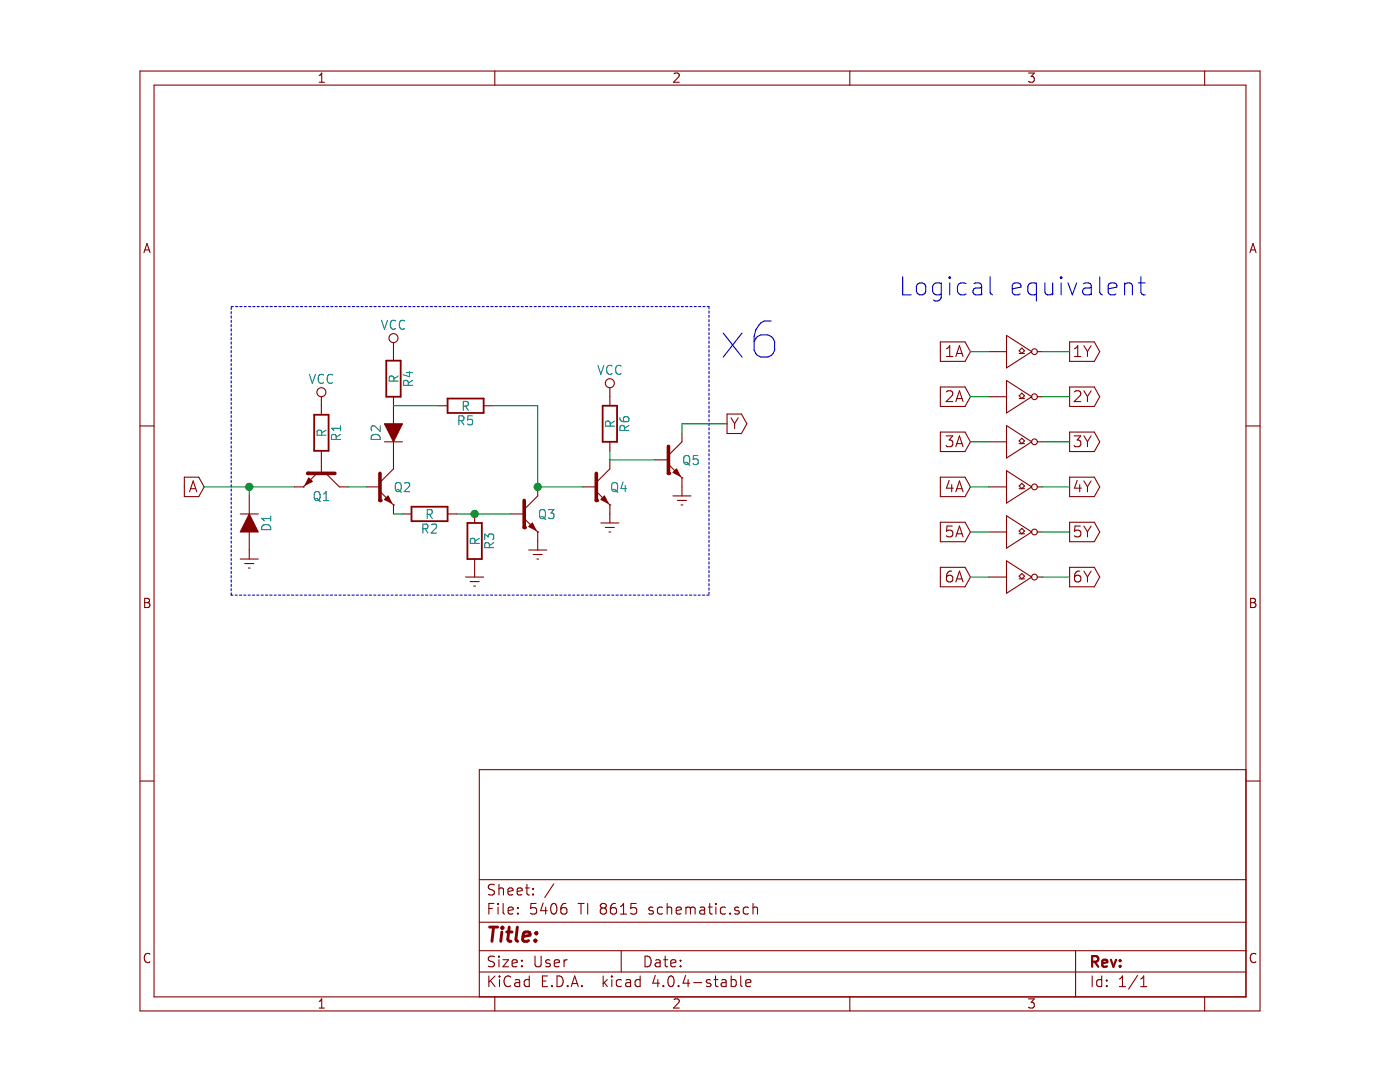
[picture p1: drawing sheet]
EESchema Schematic File Version 2
LIBS:power
LIBS:device
LIBS:transistors
LIBS:conn
LIBS:linear
LIBS:regul
LIBS:74xx
LIBS:cmos4000
LIBS:adc-dac
LIBS:memory
LIBS:xilinx
LIBS:microcontrollers
LIBS:dsp
LIBS:microchip
LIBS:analog_switches
LIBS:motorola
LIBS:texas
LIBS:intel
LIBS:audio
LIBS:interface
LIBS:digital-audio
LIBS:philips
LIBS:display
LIBS:cypress
LIBS:siliconi
LIBS:opto
LIBS:atmel
LIBS:contrib
LIBS:valves
LIBS:project5474
EELAYER 25 0
EELAYER END
$Descr User 7000 6000
encoding utf-8
Sheet 1 1
Title ""
Date ""
Rev ""
Comp ""
Comment1 ""
Comment2 ""
Comment3 ""
Comment4 ""
$EndDescr
Text GLabel 750  2700 0    60   Input ~ 0
A
$Comp
L D D1
U 1 1
P 1000 2900
F 0 "D1" H 1000 3000 50  0000 C CNN
F 1 "D" H 1000 2800 50  0001 C CNN
F 2 "" H 1000 2900 50  0000 C CNN
F 3 "" H 1000 2900 50  0000 C CNN
	1    1000 2900
	0    1    1    0   
$EndComp
$Comp
L GNDREF #PWR?
U 1 1
P 1000 3050
F 0 "#PWR?" H 1000 2800 50  0001 C CNN
F 1 "GNDREF" H 1000 2900 50  0001 C CNN
F 2 "" H 1000 3050 50  0000 C CNN
F 3 "" H 1000 3050 50  0000 C CNN
	1    1000 3050
	1    0    0    -1  
$EndComp
$Comp
L Q_NPN Q1
U 1 1
P 1400 2600
F 0 "Q1" V 1550 2650 50  0000 R CNN
F 1 "Q_NPN" H 2000 2550 50  0001 R CNN
F 2 "" H 1600 2700 50  0000 C CNN
F 3 "" H 1400 2600 50  0000 C CNN
	1    1400 2600
	0    1    1    0   
$EndComp
$Comp
L R R1
U 1 1
P 1400 2400
F 0 "R1" V 1480 2400 50  0000 C CNN
F 1 "R" V 1400 2400 50  0000 C CNN
F 2 "" V 1330 2400 50  0000 C CNN
F 3 "" H 1400 2400 50  0000 C CNN
	1    1400 2400
	1    0    0    -1  
$EndComp
$Comp
L VCC #PWR?
U 1 1
P 1400 2250
F 0 "#PWR?" H 1400 2100 50  0001 C CNN
F 1 "VCC" H 1400 2400 50  0000 C CNN
F 2 "" H 1400 2250 50  0000 C CNN
F 3 "" H 1400 2250 50  0000 C CNN
	1    1400 2250
	1    0    0    -1  
$EndComp
$Comp
L Q_NPN Q2
U 1 1
P 1700 2700
F 0 "Q2" H 1900 2700 50  0000 R CNN
F 1 "Q_NPN" H 2300 2650 50  0001 R CNN
F 2 "" H 1900 2800 50  0000 C CNN
F 3 "" H 1700 2700 50  0000 C CNN
	1    1700 2700
	1    0    0    -1  
$EndComp
$Comp
L R R2
U 1 1
P 2000 2850
F 0 "R2" V 2080 2850 50  0000 C CNN
F 1 "R" V 2000 2850 50  0000 C CNN
F 2 "" V 1930 2850 50  0000 C CNN
F 3 "" H 2000 2850 50  0000 C CNN
	1    2000 2850
	0    1    1    0   
$EndComp
$Comp
L R R3
U 1 1
P 2250 3000
F 0 "R3" V 2330 3000 50  0000 C CNN
F 1 "R" V 2250 3000 50  0000 C CNN
F 2 "" V 2180 3000 50  0000 C CNN
F 3 "" H 2250 3000 50  0000 C CNN
	1    2250 3000
	1    0    0    -1  
$EndComp
$Comp
L D D2
U 1 1
P 1800 2400
F 0 "D2" H 1800 2500 50  0000 C CNN
F 1 "D" H 1800 2300 50  0001 C CNN
F 2 "" H 1800 2400 50  0000 C CNN
F 3 "" H 1800 2400 50  0000 C CNN
	1    1800 2400
	0    -1   -1   0   
$EndComp
$Comp
L R R4
U 1 1
P 1800 2100
F 0 "R4" V 1880 2100 50  0000 C CNN
F 1 "R" V 1800 2100 50  0000 C CNN
F 2 "" V 1730 2100 50  0000 C CNN
F 3 "" H 1800 2100 50  0000 C CNN
	1    1800 2100
	1    0    0    -1  
$EndComp
$Comp
L VCC #PWR?
U 1 1
P 1800 1950
F 0 "#PWR?" H 1800 1800 50  0001 C CNN
F 1 "VCC" H 1800 2100 50  0000 C CNN
F 2 "" H 1800 1950 50  0000 C CNN
F 3 "" H 1800 1950 50  0000 C CNN
	1    1800 1950
	1    0    0    -1  
$EndComp
$Comp
L R R5
U 1 1
P 2200 2250
F 0 "R5" V 2280 2250 50  0000 C CNN
F 1 "R" V 2200 2250 50  0000 C CNN
F 2 "" V 2130 2250 50  0000 C CNN
F 3 "" H 2200 2250 50  0000 C CNN
	1    2200 2250
	0    1    1    0   
$EndComp
$Comp
L Q_NPN Q3
U 1 1
P 2500 2850
F 0 "Q3" H 2700 2850 50  0000 R CNN
F 1 "Q_NPN" H 3100 2800 50  0001 R CNN
F 2 "" H 2700 2950 50  0000 C CNN
F 3 "" H 2500 2850 50  0000 C CNN
	1    2500 2850
	1    0    0    -1  
$EndComp
$Comp
L GNDREF #PWR?
U 1 1
P 2600 3000
F 0 "#PWR?" H 2600 2750 50  0001 C CNN
F 1 "GNDREF" H 2600 2850 50  0001 C CNN
F 2 "" H 2600 3000 50  0000 C CNN
F 3 "" H 2600 3000 50  0000 C CNN
	1    2600 3000
	1    0    0    -1  
$EndComp
$Comp
L Q_NPN Q4
U 1 1
P 2900 2700
F 0 "Q4" H 3100 2700 50  0000 R CNN
F 1 "Q_NPN" H 3500 2650 50  0001 R CNN
F 2 "" H 3100 2800 50  0000 C CNN
F 3 "" H 2900 2700 50  0000 C CNN
	1    2900 2700
	1    0    0    -1  
$EndComp
$Comp
L GNDREF #PWR?
U 1 1
P 3000 2850
F 0 "#PWR?" H 3000 2600 50  0001 C CNN
F 1 "GNDREF" H 3000 2700 50  0001 C CNN
F 2 "" H 3000 2850 50  0000 C CNN
F 3 "" H 3000 2850 50  0000 C CNN
	1    3000 2850
	1    0    0    -1  
$EndComp
$Comp
L R R6
U 1 1
P 3000 2350
F 0 "R6" V 3080 2350 50  0000 C CNN
F 1 "R" V 3000 2350 50  0000 C CNN
F 2 "" V 2930 2350 50  0000 C CNN
F 3 "" H 3000 2350 50  0000 C CNN
	1    3000 2350
	1    0    0    -1  
$EndComp
$Comp
L VCC #PWR?
U 1 1
P 3000 2200
F 0 "#PWR?" H 3000 2050 50  0001 C CNN
F 1 "VCC" H 3000 2350 50  0000 C CNN
F 2 "" H 3000 2200 50  0000 C CNN
F 3 "" H 3000 2200 50  0000 C CNN
	1    3000 2200
	1    0    0    -1  
$EndComp
$Comp
L Q_NPN Q5
U 1 1
P 3300 2550
F 0 "Q5" H 3500 2550 50  0000 R CNN
F 1 "Q_NPN" H 3900 2500 50  0001 R CNN
F 2 "" H 3500 2650 50  0000 C CNN
F 3 "" H 3300 2550 50  0000 C CNN
	1    3300 2550
	1    0    0    -1  
$EndComp
$Comp
L GNDREF #PWR?
U 1 1
P 3400 2700
F 0 "#PWR?" H 3400 2450 50  0001 C CNN
F 1 "GNDREF" H 3400 2550 50  0001 C CNN
F 2 "" H 3400 2700 50  0000 C CNN
F 3 "" H 3400 2700 50  0000 C CNN
	1    3400 2700
	1    0    0    -1  
$EndComp
Text GLabel 3650 2350 2    60   Output ~ 0
Y
Wire Wire Line
	750  2700 1000 2700
Wire Wire Line
	1000 2700 1250 2700
Wire Wire Line
	1000 2750 1000 2700
Connection ~ 1000 2700
Wire Wire Line
	1550 2700 1650 2700
Wire Wire Line
	2150 2850 2250 2850
Wire Wire Line
	2250 2850 2450 2850
Wire Wire Line
	2600 2250 2600 2700
Wire Wire Line
	3000 2500 3000 2550
Wire Wire Line
	3000 2550 3250 2550
Wire Wire Line
	3400 2400 3400 2350
Wire Wire Line
	3400 2350 3650 2350
Wire Wire Line
	2600 2700 2850 2700
Connection ~ 2600 2700
Connection ~ 2250 2850
$Comp
L GNDREF #PWR?
U 1 1
P 2250 3150
F 0 "#PWR?" H 2250 2900 50  0001 C CNN
F 1 "GNDREF" H 2250 3000 50  0001 C CNN
F 2 "" H 2250 3150 50  0000 C CNN
F 3 "" H 2250 3150 50  0000 C CNN
	1    2250 3150
	1    0    0    -1  
$EndComp
Wire Wire Line
	1850 2850 1800 2850
Wire Wire Line
	2050 2250 1800 2250
Wire Wire Line
	2350 2250 2600 2250
Wire Notes Line
	900  1700 3550 1700
Wire Notes Line
	3550 1700 3550 3300
Wire Notes Line
	3550 3300 900  3300
Wire Notes Line
	900  3300 900  1700
Text Notes 3600 2000 0    200  ~ 0
x6
Text GLabel 5000 2200 0    60   Input ~ 0
2A
Text GLabel 5550 2200 2    60   Output ~ 0
2Y
$Comp
L NOT_OC U?
U 1 1
P 5150 2350
F 0 "U?" H 5170 2170 60  0001 C CNN
F 1 "NOT_OC" H 5160 2250 60  0001 C CNN
F 2 "" H 5150 2350 60  0001 C CNN
F 3 "" H 5150 2350 60  0001 C CNN
	1    5150 2350
	1    0    0    -1  
$EndComp
Wire Wire Line
	5000 2200 5100 2200
Wire Wire Line
	5400 2200 5550 2200
Text GLabel 5000 1950 0    60   Input ~ 0
1A
Text GLabel 5550 1950 2    60   Output ~ 0
1Y
$Comp
L NOT_OC U?
U 1 1
P 5150 2100
F 0 "U?" H 5170 1920 60  0001 C CNN
F 1 "NOT_OC" H 5160 2000 60  0001 C CNN
F 2 "" H 5150 2100 60  0001 C CNN
F 3 "" H 5150 2100 60  0001 C CNN
	1    5150 2100
	1    0    0    -1  
$EndComp
Wire Wire Line
	5000 1950 5100 1950
Wire Wire Line
	5400 1950 5550 1950
Text GLabel 5000 2700 0    60   Input ~ 0
4A
Text GLabel 5550 2700 2    60   Output ~ 0
4Y
$Comp
L NOT_OC U?
U 1 1
P 5150 2850
F 0 "U?" H 5170 2670 60  0001 C CNN
F 1 "NOT_OC" H 5160 2750 60  0001 C CNN
F 2 "" H 5150 2850 60  0001 C CNN
F 3 "" H 5150 2850 60  0001 C CNN
	1    5150 2850
	1    0    0    -1  
$EndComp
Wire Wire Line
	5000 2700 5100 2700
Wire Wire Line
	5400 2700 5550 2700
Text GLabel 5000 2450 0    60   Input ~ 0
3A
Text GLabel 5550 2450 2    60   Output ~ 0
3Y
$Comp
L NOT_OC U?
U 1 1
P 5150 2600
F 0 "U?" H 5170 2420 60  0001 C CNN
F 1 "NOT_OC" H 5160 2500 60  0001 C CNN
F 2 "" H 5150 2600 60  0001 C CNN
F 3 "" H 5150 2600 60  0001 C CNN
	1    5150 2600
	1    0    0    -1  
$EndComp
Wire Wire Line
	5000 2450 5100 2450
Wire Wire Line
	5400 2450 5550 2450
Text GLabel 5000 3200 0    60   Input ~ 0
6A
Text GLabel 5550 3200 2    60   Output ~ 0
6Y
$Comp
L NOT_OC U?
U 1 1
P 5150 3350
F 0 "U?" H 5170 3170 60  0001 C CNN
F 1 "NOT_OC" H 5160 3250 60  0001 C CNN
F 2 "" H 5150 3350 60  0001 C CNN
F 3 "" H 5150 3350 60  0001 C CNN
	1    5150 3350
	1    0    0    -1  
$EndComp
Wire Wire Line
	5000 3200 5100 3200
Wire Wire Line
	5400 3200 5550 3200
Text GLabel 5000 2950 0    60   Input ~ 0
5A
Text GLabel 5550 2950 2    60   Output ~ 0
5Y
$Comp
L NOT_OC U?
U 1 1
P 5150 3100
F 0 "U?" H 5170 2920 60  0001 C CNN
F 1 "NOT_OC" H 5160 3000 60  0001 C CNN
F 2 "" H 5150 3100 60  0001 C CNN
F 3 "" H 5150 3100 60  0001 C CNN
	1    5150 3100
	1    0    0    -1  
$EndComp
Wire Wire Line
	5000 2950 5100 2950
Wire Wire Line
	5400 2950 5550 2950
Text Notes 4600 1650 0    100  ~ 0
Logical equivalent
$EndSCHEMATC
